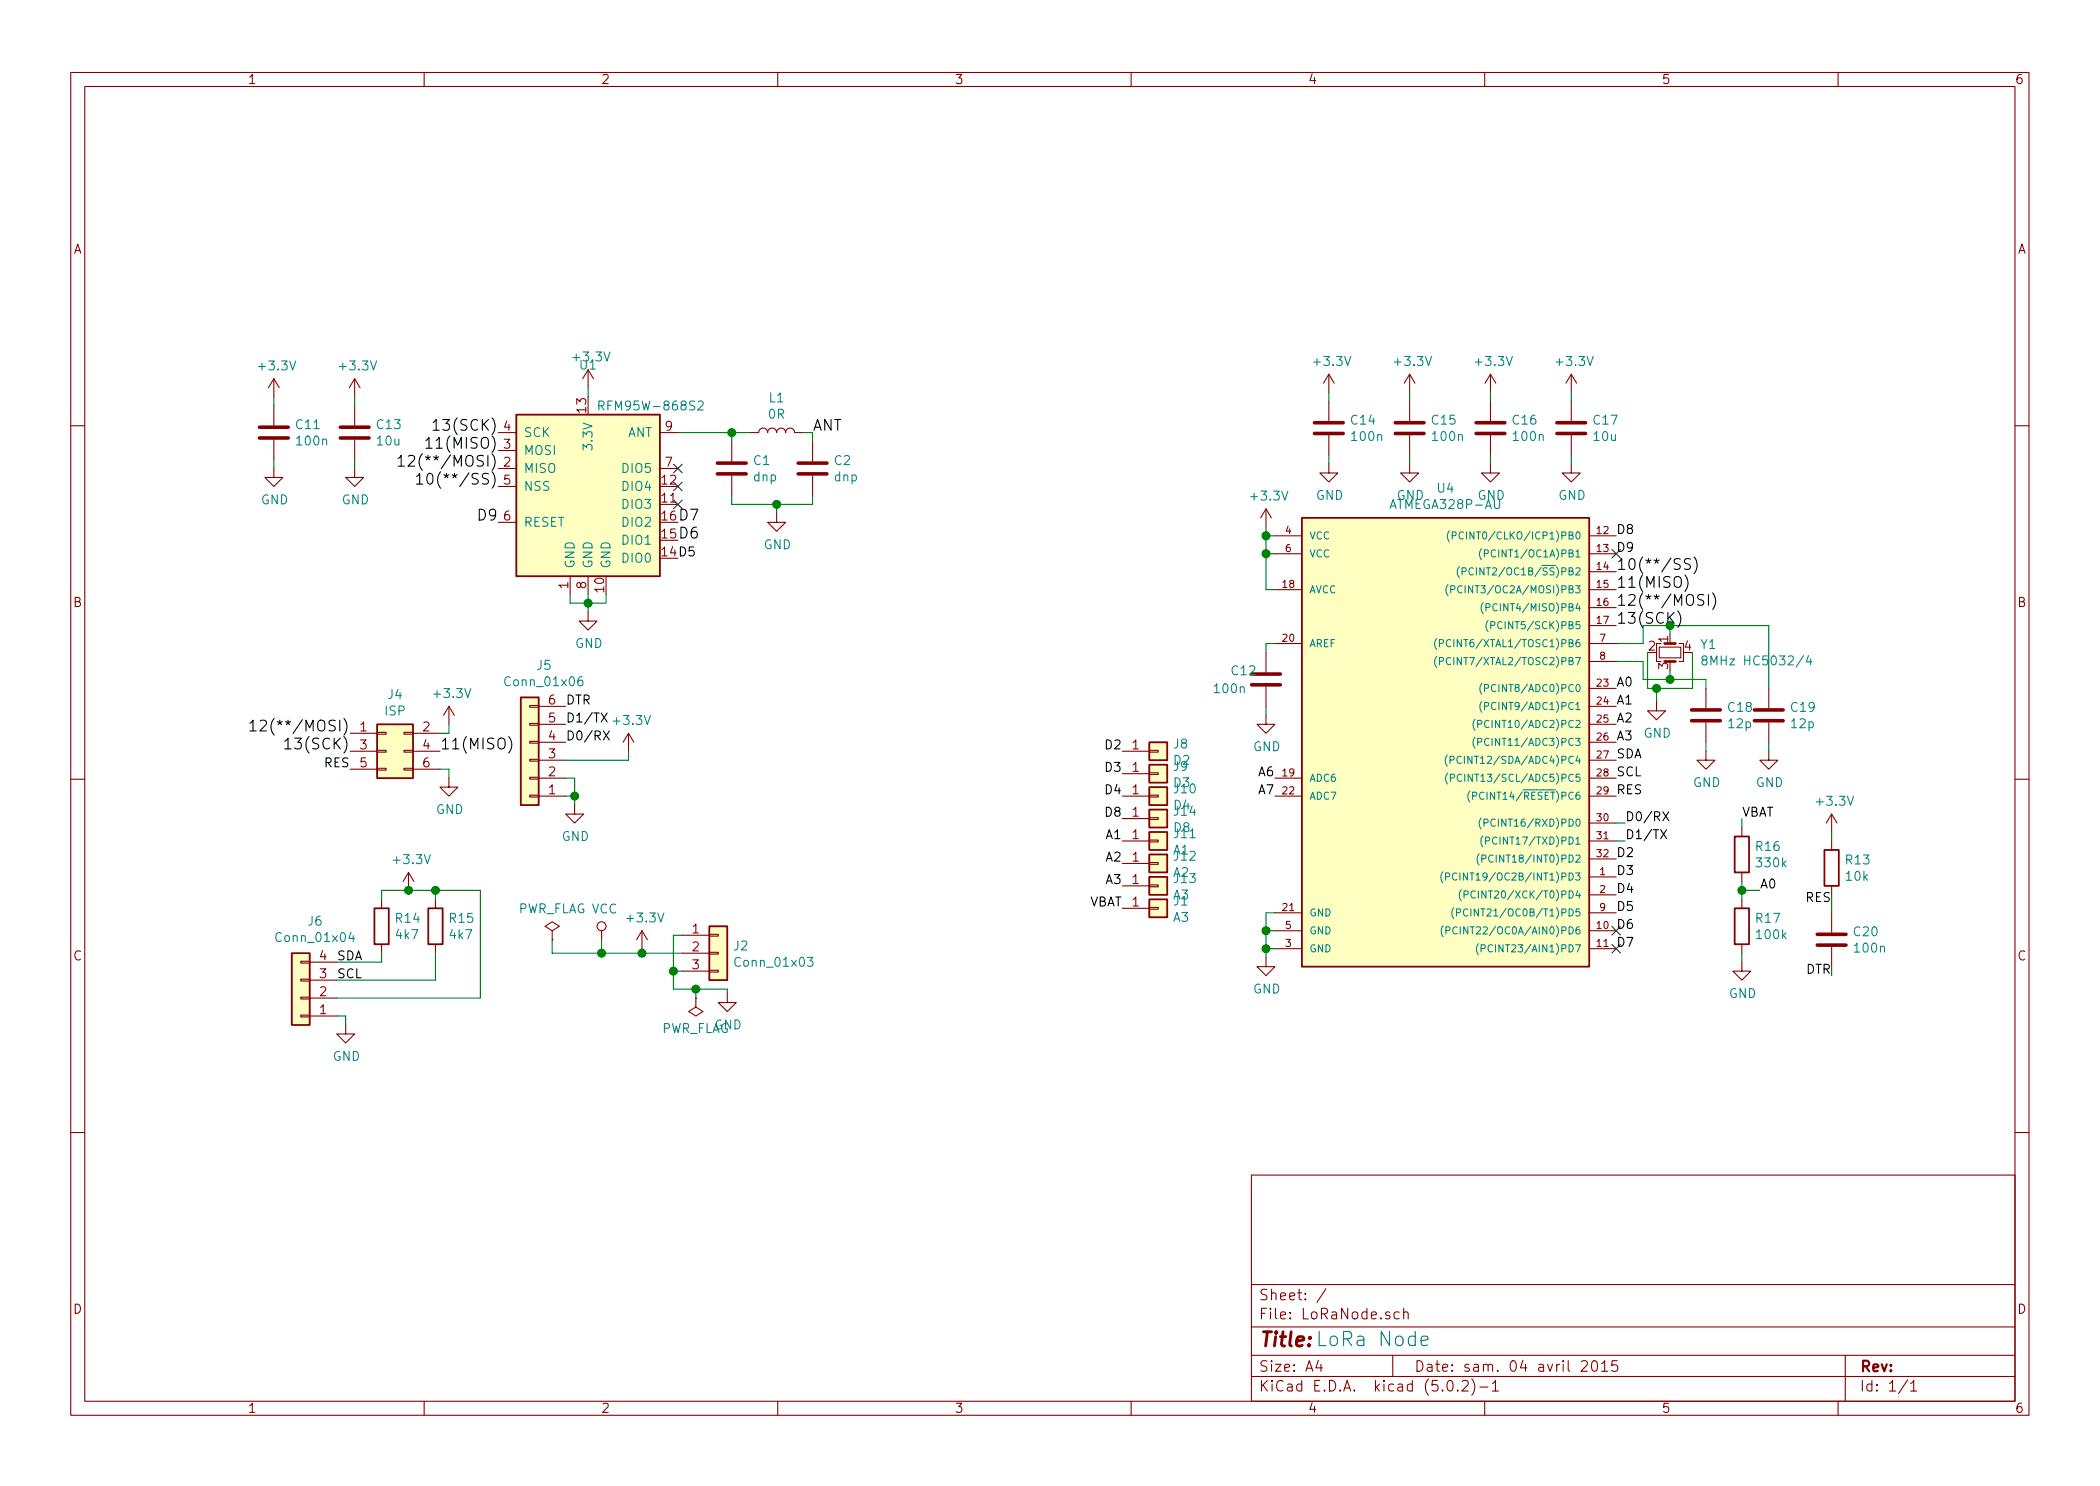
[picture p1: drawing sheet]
EESchema Schematic File Version 4
LIBS:LoRaNode-cache
EELAYER 26 0
EELAYER END
$Descr A4 11693 8268
encoding utf-8
Sheet 1 1
Title ""
Date "sam. 04 avril 2015"
Rev ""
Comp ""
Comment1 ""
Comment2 ""
Comment3 ""
Comment4 ""
$EndDescr
$Comp
L LoRaNode-rescue:RFM95W-868S2-RESCUE-Arduino_Mini-Arduino_Mini-rescue U1
U 1 1
P 3275 2700
F 0 "U1" H 3275 3378 50  0000 C CNN
F 1 "RFM95W-868S2" H 3625 3150 50  0000 C CNN
F 2 "footprints:RFM95W" H -25 4350 50  0001 C CNN
F 3 "" H -25 4350 50  0001 C CNN
	1    3275 2700
	1    0    0    -1  
$EndComp
Text Label 2775 2400 2    60   ~ 0
13(SCK)
Text Label 2775 2600 2    60   ~ 0
12(**/MOSI)
Text Label 2775 2500 2    60   ~ 0
11(MISO)
Text Label 2775 2700 2    60   ~ 0
10(**/SS)
$Comp
L LoRaNode-rescue:+3.3V-RESCUE-Arduino_Mini-Arduino_Mini-rescue #PWR09
U 1 1
P 3275 2150
F 0 "#PWR09" H 3275 2000 50  0001 C CNN
F 1 "+3.3V" H 3290 2323 50  0000 C CNN
F 2 "" H 3275 2150 50  0001 C CNN
F 3 "" H 3275 2150 50  0001 C CNN
	1    3275 2150
	1    0    0    -1  
$EndComp
Wire Wire Line
	3275 2150 3275 2200
Wire Wire Line
	3175 3300 3175 3350
Wire Wire Line
	3175 3350 3275 3350
Wire Wire Line
	3375 3350 3375 3300
Wire Wire Line
	3275 3300 3275 3350
Connection ~ 3275 3350
Text Label 3775 3000 0    60   ~ 0
D6
Text Label 3775 2900 0    60   ~ 0
D7
Text Label 2775 2900 2    60   ~ 0
D9
NoConn ~ 3775 2600
NoConn ~ 3775 2700
NoConn ~ 3775 2800
Text Label 4525 2400 0    60   ~ 0
ANT
$Comp
L LoRaNode-rescue:C-RESCUE-Arduino_Mini-Arduino_Mini-rescue C1
U 1 1
P 4075 2600
F 0 "C1" H 4190 2646 50  0000 L CNN
F 1 "dnp" H 4190 2555 50  0000 L CNN
F 2 "Capacitors_SMD:C_0402" H 4113 2450 50  0001 C CNN
F 3 "" H 4075 2600 50  0001 C CNN
	1    4075 2600
	1    0    0    -1  
$EndComp
$Comp
L LoRaNode-rescue:C-RESCUE-Arduino_Mini-Arduino_Mini-rescue C2
U 1 1
P 4525 2600
F 0 "C2" H 4640 2646 50  0000 L CNN
F 1 "dnp" H 4640 2555 50  0000 L CNN
F 2 "Capacitors_SMD:C_0402" H 4563 2450 50  0001 C CNN
F 3 "" H 4525 2600 50  0001 C CNN
	1    4525 2600
	1    0    0    -1  
$EndComp
$Comp
L LoRaNode-rescue:L-RESCUE-Arduino_Mini-Arduino_Mini-rescue L1
U 1 1
P 4325 2400
F 0 "L1" V 4515 2400 50  0000 C CNN
F 1 "0R" V 4424 2400 50  0000 C CNN
F 2 "Capacitors_SMD:C_0402" H 4325 2400 50  0001 C CNN
F 3 "" H 4325 2400 50  0001 C CNN
	1    4325 2400
	0    -1   -1   0   
$EndComp
Wire Wire Line
	3775 2400 4075 2400
Wire Wire Line
	4075 2450 4075 2400
Connection ~ 4075 2400
Wire Wire Line
	4475 2400 4525 2400
Wire Wire Line
	4525 2400 4525 2450
Wire Wire Line
	4075 2750 4075 2800
Wire Wire Line
	4075 2800 4325 2800
Wire Wire Line
	4525 2800 4525 2750
Wire Wire Line
	4325 2850 4325 2800
Connection ~ 4325 2800
Wire Wire Line
	3275 3350 3375 3350
Wire Wire Line
	3275 3350 3275 3400
Wire Wire Line
	4075 2400 4175 2400
Wire Wire Line
	4325 2800 4525 2800
$Comp
L device:Crystal_GND24_Small Y1
U 1 1
P 9300 3625
F 0 "Y1" V 9254 3791 50  0000 L CNN
F 1 "8MHz HC5032/4" V 9345 3791 50  0000 L CNN
F 2 "Crystals:Crystal_SMD_5032-4pin_5.0x3.2mm" H 9300 3625 50  0001 C CNN
F 3 "" H 9300 3625 50  0001 C CNN
	1    9300 3625
	0    1    1    0   
$EndComp
Wire Wire Line
	9000 3575 9150 3575
Wire Wire Line
	9150 3575 9150 3475
Wire Wire Line
	9150 3475 9300 3475
Wire Wire Line
	9300 3475 9300 3525
Wire Wire Line
	9300 3725 9300 3775
Wire Wire Line
	9300 3775 9150 3775
Wire Wire Line
	9150 3775 9150 3675
Wire Wire Line
	9150 3675 9000 3675
$Comp
L device:C C18
U 1 1
P 9500 3975
F 0 "C18" H 9615 4021 50  0000 L CNN
F 1 "12p" H 9615 3930 50  0000 L CNN
F 2 "Capacitors_SMD:C_0603" H 9538 3825 50  0001 C CNN
F 3 "" H 9500 3975 50  0001 C CNN
	1    9500 3975
	1    0    0    -1  
$EndComp
$Comp
L device:C C19
U 1 1
P 9850 3975
F 0 "C19" H 9965 4021 50  0000 L CNN
F 1 "12p" H 9965 3930 50  0000 L CNN
F 2 "Capacitors_SMD:C_0603" H 9888 3825 50  0001 C CNN
F 3 "" H 9850 3975 50  0001 C CNN
	1    9850 3975
	1    0    0    -1  
$EndComp
Wire Wire Line
	9300 3775 9500 3775
Wire Wire Line
	9500 3775 9500 3825
Connection ~ 9300 3775
Wire Wire Line
	9850 3825 9850 3475
Wire Wire Line
	9850 3475 9300 3475
Connection ~ 9300 3475
Wire Wire Line
	9850 4125 9850 4175
Wire Wire Line
	9500 4125 9500 4175
$Comp
L device:C C15
U 1 1
P 7850 2375
F 0 "C15" H 7965 2421 50  0000 L CNN
F 1 "100n" H 7965 2330 50  0000 L CNN
F 2 "Capacitors_SMD:C_0603" H 7888 2225 50  0001 C CNN
F 3 "" H 7850 2375 50  0001 C CNN
	1    7850 2375
	1    0    0    -1  
$EndComp
$Comp
L device:C C16
U 1 1
P 8300 2375
F 0 "C16" H 8415 2421 50  0000 L CNN
F 1 "100n" H 8415 2330 50  0000 L CNN
F 2 "Capacitors_SMD:C_0603" H 8338 2225 50  0001 C CNN
F 3 "" H 8300 2375 50  0001 C CNN
	1    8300 2375
	1    0    0    -1  
$EndComp
$Comp
L LoRaNode-rescue:+3.3V-RESCUE-Arduino_Mini-Arduino_Mini-rescue #PWR013
U 1 1
P 7050 2925
F 0 "#PWR013" H 7050 2775 50  0001 C CNN
F 1 "+3.3V" H 7065 3098 50  0000 C CNN
F 2 "" H 7050 2925 50  0001 C CNN
F 3 "" H 7050 2925 50  0001 C CNN
	1    7050 2925
	1    0    0    -1  
$EndComp
$Comp
L LoRaNode-rescue:+3.3V-RESCUE-Arduino_Mini-Arduino_Mini-rescue #PWR038
U 1 1
P 7850 2175
F 0 "#PWR038" H 7850 2025 50  0001 C CNN
F 1 "+3.3V" H 7865 2348 50  0000 C CNN
F 2 "" H 7850 2175 50  0001 C CNN
F 3 "" H 7850 2175 50  0001 C CNN
	1    7850 2175
	1    0    0    -1  
$EndComp
$Comp
L LoRaNode-rescue:+3.3V-RESCUE-Arduino_Mini-Arduino_Mini-rescue #PWR039
U 1 1
P 8300 2175
F 0 "#PWR039" H 8300 2025 50  0001 C CNN
F 1 "+3.3V" H 8315 2348 50  0000 C CNN
F 2 "" H 8300 2175 50  0001 C CNN
F 3 "" H 8300 2175 50  0001 C CNN
	1    8300 2175
	1    0    0    -1  
$EndComp
Wire Wire Line
	8300 2525 8300 2575
Wire Wire Line
	7850 2525 7850 2575
Wire Wire Line
	7850 2175 7850 2225
Wire Wire Line
	8300 2175 8300 2225
$Comp
L device:C C12
U 1 1
P 7050 3775
F 0 "C12" H 6850 3825 50  0000 L CNN
F 1 "100n" H 6750 3725 50  0000 L CNN
F 2 "Capacitors_SMD:C_0603" H 7088 3625 50  0001 C CNN
F 3 "" H 7050 3775 50  0001 C CNN
	1    7050 3775
	1    0    0    -1  
$EndComp
Wire Wire Line
	7100 3575 7050 3575
Wire Wire Line
	7050 3575 7050 3625
Wire Wire Line
	7050 3925 7050 3975
$Comp
L device:C C20
U 1 1
P 10200 5225
F 0 "C20" H 10315 5271 50  0000 L CNN
F 1 "100n" H 10315 5180 50  0000 L CNN
F 2 "Capacitors_SMD:C_0603" H 10238 5075 50  0001 C CNN
F 3 "" H 10200 5225 50  0001 C CNN
	1    10200 5225
	1    0    0    -1  
$EndComp
$Comp
L device:R R13
U 1 1
P 10200 4825
F 0 "R13" H 10270 4871 50  0000 L CNN
F 1 "10k" H 10270 4780 50  0000 L CNN
F 2 "Resistors_SMD:R_0603" V 10130 4825 50  0001 C CNN
F 3 "" H 10200 4825 50  0001 C CNN
	1    10200 4825
	1    0    0    -1  
$EndComp
$Comp
L LoRaNode-rescue:+3.3V-RESCUE-Arduino_Mini-Arduino_Mini-rescue #PWR045
U 1 1
P 10200 4625
F 0 "#PWR045" H 10200 4475 50  0001 C CNN
F 1 "+3.3V" H 10215 4798 50  0000 C CNN
F 2 "" H 10200 4625 50  0001 C CNN
F 3 "" H 10200 4625 50  0001 C CNN
	1    10200 4625
	1    0    0    -1  
$EndComp
Wire Wire Line
	10200 4625 10200 4675
Wire Wire Line
	10200 5375 10200 5425
$Comp
L atmel:ATMEGA328P-AU U4
U 1 1
P 8000 4075
F 0 "U4" H 8050 5442 50  0000 C CNN
F 1 "ATMEGA328P-AU" H 8050 5351 50  0000 C CNN
F 2 "Housings_QFP:TQFP-32_7x7mm_Pitch0.8mm" H 8000 4075 50  0001 C CIN
F 3 "http://www.atmel.com/images/atmel-8271-8-bit-avr-microcontroller-atmega48a-48pa-88a-88pa-168a-168pa-328-328p_datasheet.pdf" H 8000 4075 50  0001 C CNN
	1    8000 4075
	1    0    0    -1  
$EndComp
Wire Wire Line
	7100 2975 7050 2975
Wire Wire Line
	7050 2975 7050 2925
Wire Wire Line
	7100 3075 7050 3075
Wire Wire Line
	7050 3075 7050 2975
Connection ~ 7050 2975
Wire Wire Line
	7100 3275 7050 3275
Wire Wire Line
	7050 3275 7050 3075
Connection ~ 7050 3075
Text Label 10200 5025 2    50   ~ 0
RES
Text Label 9000 4425 0    50   ~ 0
RES
Wire Wire Line
	7050 5325 7050 5275
Wire Wire Line
	7050 5075 7100 5075
Wire Wire Line
	7100 5175 7050 5175
Connection ~ 7050 5175
Wire Wire Line
	7050 5175 7050 5075
Wire Wire Line
	7100 5275 7050 5275
Connection ~ 7050 5275
Wire Wire Line
	7050 5275 7050 5175
$Comp
L device:C C14
U 1 1
P 7400 2375
F 0 "C14" H 7515 2421 50  0000 L CNN
F 1 "100n" H 7515 2330 50  0000 L CNN
F 2 "Capacitors_SMD:C_0603" H 7438 2225 50  0001 C CNN
F 3 "" H 7400 2375 50  0001 C CNN
	1    7400 2375
	1    0    0    -1  
$EndComp
$Comp
L LoRaNode-rescue:+3.3V-RESCUE-Arduino_Mini-Arduino_Mini-rescue #PWR048
U 1 1
P 7400 2175
F 0 "#PWR048" H 7400 2025 50  0001 C CNN
F 1 "+3.3V" H 7415 2348 50  0000 C CNN
F 2 "" H 7400 2175 50  0001 C CNN
F 3 "" H 7400 2175 50  0001 C CNN
	1    7400 2175
	1    0    0    -1  
$EndComp
Wire Wire Line
	7400 2525 7400 2575
Wire Wire Line
	7400 2175 7400 2225
Wire Wire Line
	9000 4575 9050 4575
Wire Wire Line
	9000 4675 9050 4675
Text Label 9050 4575 0    50   ~ 0
D0/RX
Text Label 9050 4675 0    50   ~ 0
D1/TX
Text Label 9000 2975 0    50   ~ 0
D8
Text Label 9000 3075 0    50   ~ 0
D9
Text Label 9000 3275 0    60   ~ 0
11(MISO)
Text Label 9000 3375 0    60   ~ 0
12(**/MOSI)
Text Label 9000 3475 0    60   ~ 0
13(SCK)
Text Label 9000 3825 0    50   ~ 0
A0
Text Label 9000 3925 0    50   ~ 0
A1
Text Label 9000 4025 0    50   ~ 0
A2
Text Label 9000 4125 0    50   ~ 0
A3
Text Label 7100 4325 2    50   ~ 0
A6
Text Label 7100 4425 2    50   ~ 0
A7
Text Label 9000 4775 0    50   ~ 0
D2
Text Label 9000 4875 0    50   ~ 0
D3
Text Label 9000 4975 0    50   ~ 0
D4
Text Label 9000 5075 0    50   ~ 0
D5
Text Label 9000 5175 0    50   ~ 0
D6
Text Label 9000 5275 0    50   ~ 0
D7
$Comp
L device:C C11
U 1 1
P 1525 2400
F 0 "C11" H 1640 2446 50  0000 L CNN
F 1 "100n" H 1640 2355 50  0000 L CNN
F 2 "Capacitors_SMD:C_0603" H 1563 2250 50  0001 C CNN
F 3 "" H 1525 2400 50  0001 C CNN
	1    1525 2400
	1    0    0    -1  
$EndComp
$Comp
L LoRaNode-rescue:+3.3V-RESCUE-Arduino_Mini-Arduino_Mini-rescue #PWR050
U 1 1
P 1525 2200
F 0 "#PWR050" H 1525 2050 50  0001 C CNN
F 1 "+3.3V" H 1540 2373 50  0000 C CNN
F 2 "" H 1525 2200 50  0001 C CNN
F 3 "" H 1525 2200 50  0001 C CNN
	1    1525 2200
	1    0    0    -1  
$EndComp
Wire Wire Line
	1525 2550 1525 2600
Wire Wire Line
	1525 2200 1525 2250
$Comp
L device:C C13
U 1 1
P 1975 2400
F 0 "C13" H 2090 2446 50  0000 L CNN
F 1 "10u" H 2090 2355 50  0000 L CNN
F 2 "Capacitors_SMD:C_0805" H 2013 2250 50  0001 C CNN
F 3 "" H 1975 2400 50  0001 C CNN
	1    1975 2400
	1    0    0    -1  
$EndComp
$Comp
L LoRaNode-rescue:+3.3V-RESCUE-Arduino_Mini-Arduino_Mini-rescue #PWR052
U 1 1
P 1975 2200
F 0 "#PWR052" H 1975 2050 50  0001 C CNN
F 1 "+3.3V" H 1990 2373 50  0000 C CNN
F 2 "" H 1975 2200 50  0001 C CNN
F 3 "" H 1975 2200 50  0001 C CNN
	1    1975 2200
	1    0    0    -1  
$EndComp
Wire Wire Line
	1975 2200 1975 2250
Wire Wire Line
	1975 2550 1975 2600
$Comp
L Connector:Conn_02x03_Odd_Even J4
U 1 1
P 2150 4175
F 0 "J4" H 2200 4492 50  0000 C CNN
F 1 "ISP" H 2200 4401 50  0000 C CNN
F 2 "Pin_Headers:Pin_Header_Straight_2x03_Pitch2.54mm" H 2150 4175 50  0001 C CNN
F 3 "~" H 2150 4175 50  0001 C CNN
	1    2150 4175
	1    0    0    -1  
$EndComp
Text Label 1950 4075 2    60   ~ 0
12(**/MOSI)
Text Label 1950 4175 2    60   ~ 0
13(SCK)
Text Label 1950 4275 2    50   ~ 0
RES
$Comp
L LoRaNode-rescue:+3.3V-RESCUE-Arduino_Mini-Arduino_Mini-rescue #PWR055
U 1 1
P 2500 4025
F 0 "#PWR055" H 2500 3875 50  0001 C CNN
F 1 "+3.3V" H 2515 4198 50  0000 C CNN
F 2 "" H 2500 4025 50  0001 C CNN
F 3 "" H 2500 4025 50  0001 C CNN
	1    2500 4025
	1    0    0    -1  
$EndComp
Text Label 2450 4175 0    60   ~ 0
11(MISO)
Wire Wire Line
	2450 4075 2500 4075
Wire Wire Line
	2500 4075 2500 4025
Wire Wire Line
	2450 4275 2500 4275
Wire Wire Line
	2500 4275 2500 4325
$Comp
L Connector:Conn_01x06 J5
U 1 1
P 2950 4225
F 0 "J5" H 2870 3700 50  0000 C CNN
F 1 "Conn_01x06" H 2870 3791 50  0000 C CNN
F 2 "Pin_Headers:Pin_Header_Straight_1x06_Pitch2.54mm" H 2950 4225 50  0001 C CNN
F 3 "~" H 2950 4225 50  0001 C CNN
	1    2950 4225
	-1   0    0    1   
$EndComp
Text Label 3150 3925 0    50   ~ 0
DTR
$Comp
L LoRaNode-rescue:+3.3V-RESCUE-Arduino_Mini-Arduino_Mini-rescue #PWR058
U 1 1
P 3500 4175
F 0 "#PWR058" H 3500 4025 50  0001 C CNN
F 1 "+3.3V" H 3515 4348 50  0000 C CNN
F 2 "" H 3500 4175 50  0001 C CNN
F 3 "" H 3500 4175 50  0001 C CNN
	1    3500 4175
	1    0    0    -1  
$EndComp
Wire Wire Line
	3150 4425 3200 4425
Wire Wire Line
	3200 4425 3200 4475
Text Label 3150 4125 0    50   ~ 0
D0/RX
Wire Wire Line
	3500 4225 3500 4175
Wire Wire Line
	3150 4225 3500 4225
Text Label 3150 4025 0    50   ~ 0
D1/TX
$Comp
L Connector:Conn_01x04 J6
U 1 1
P 1675 5550
F 0 "J6" H 1595 5125 50  0000 C CNN
F 1 "Conn_01x04" H 1595 5216 50  0000 C CNN
F 2 "Pin_Headers:Pin_Header_Straight_1x04_Pitch2.54mm" H 1675 5550 50  0001 C CNN
F 3 "~" H 1675 5550 50  0001 C CNN
	1    1675 5550
	-1   0    0    1   
$EndComp
Text Label 1875 5350 0    50   ~ 0
SDA
Text Label 1875 5450 0    50   ~ 0
SCL
$Comp
L LoRaNode-rescue:+3.3V-RESCUE-Arduino_Mini-Arduino_Mini-rescue #PWR02
U 1 1
P 2275 4950
F 0 "#PWR02" H 2275 4800 50  0001 C CNN
F 1 "+3.3V" H 2290 5123 50  0000 C CNN
F 2 "" H 2275 4950 50  0001 C CNN
F 3 "" H 2275 4950 50  0001 C CNN
	1    2275 4950
	1    0    0    -1  
$EndComp
Wire Wire Line
	1875 5650 1925 5650
Wire Wire Line
	1925 5650 1925 5700
$Comp
L device:R R14
U 1 1
P 2125 5150
F 0 "R14" H 2195 5196 50  0000 L CNN
F 1 "4k7" H 2195 5105 50  0000 L CNN
F 2 "Resistors_SMD:R_0603" V 2055 5150 50  0001 C CNN
F 3 "" H 2125 5150 50  0001 C CNN
	1    2125 5150
	1    0    0    -1  
$EndComp
$Comp
L device:R R15
U 1 1
P 2425 5150
F 0 "R15" H 2495 5196 50  0000 L CNN
F 1 "4k7" H 2495 5105 50  0000 L CNN
F 2 "Resistors_SMD:R_0603" V 2355 5150 50  0001 C CNN
F 3 "" H 2425 5150 50  0001 C CNN
	1    2425 5150
	1    0    0    -1  
$EndComp
Wire Wire Line
	1875 5350 2125 5350
Wire Wire Line
	2125 5350 2125 5300
Wire Wire Line
	1875 5450 2425 5450
Wire Wire Line
	2425 5450 2425 5300
Wire Wire Line
	2125 5000 2125 4950
Wire Wire Line
	2125 4950 2275 4950
Wire Wire Line
	2425 4950 2425 5000
Connection ~ 2275 4950
Wire Wire Line
	2275 4950 2425 4950
Wire Wire Line
	2675 5550 2675 4950
Wire Wire Line
	2675 4950 2425 4950
Wire Wire Line
	1875 5550 2675 5550
Connection ~ 2425 4950
Text Label 9000 4225 0    50   ~ 0
SDA
Text Label 9000 4325 0    50   ~ 0
SCL
Text Label 3775 3100 0    50   ~ 0
D5
NoConn ~ 9000 5175
NoConn ~ 9000 5275
NoConn ~ 9000 3075
$Comp
L device:R R16
U 1 1
P 9700 4750
F 0 "R16" H 9770 4796 50  0000 L CNN
F 1 "330k" H 9770 4705 50  0000 L CNN
F 2 "Resistor_SMD:R_0603_1608Metric" V 9630 4750 50  0001 C CNN
F 3 "" H 9700 4750 50  0001 C CNN
	1    9700 4750
	1    0    0    -1  
$EndComp
$Comp
L device:R R17
U 1 1
P 9700 5150
F 0 "R17" H 9770 5196 50  0000 L CNN
F 1 "100k" H 9770 5105 50  0000 L CNN
F 2 "Resistor_SMD:R_0603_1608Metric" V 9630 5150 50  0001 C CNN
F 3 "" H 9700 5150 50  0001 C CNN
	1    9700 5150
	1    0    0    -1  
$EndComp
Wire Wire Line
	9700 5350 9700 5300
Wire Wire Line
	9700 5000 9700 4950
Text Label 9700 4550 0    50   ~ 0
VBAT
Wire Wire Line
	9700 4600 9700 4550
Wire Wire Line
	9700 4950 9800 4950
Connection ~ 9700 4950
Wire Wire Line
	9700 4950 9700 4900
Text Label 9800 4950 0    50   ~ 0
A0
$Comp
L device:C C17
U 1 1
P 8750 2375
F 0 "C17" H 8865 2421 50  0000 L CNN
F 1 "10u" H 8865 2330 50  0000 L CNN
F 2 "Capacitor_SMD:C_0805_2012Metric" H 8788 2225 50  0001 C CNN
F 3 "" H 8750 2375 50  0001 C CNN
	1    8750 2375
	1    0    0    -1  
$EndComp
$Comp
L LoRaNode-rescue:+3.3V-RESCUE-Arduino_Mini-Arduino_Mini-rescue #PWR06
U 1 1
P 8750 2175
F 0 "#PWR06" H 8750 2025 50  0001 C CNN
F 1 "+3.3V" H 8765 2348 50  0000 C CNN
F 2 "" H 8750 2175 50  0001 C CNN
F 3 "" H 8750 2175 50  0001 C CNN
	1    8750 2175
	1    0    0    -1  
$EndComp
Wire Wire Line
	8750 2175 8750 2225
Wire Wire Line
	8750 2525 8750 2575
Wire Wire Line
	10200 4975 10200 5075
Wire Wire Line
	3150 4325 3200 4325
Wire Wire Line
	3200 4325 3200 4425
Connection ~ 3200 4425
Text Label 10200 5425 2    50   ~ 0
DTR
Text Label 9000 3175 0    60   ~ 0
10(**/SS)
Wire Wire Line
	9225 3900 9225 3825
Wire Wire Line
	9225 3825 9175 3825
Wire Wire Line
	9175 3825 9175 3625
Wire Wire Line
	9225 3825 9425 3825
Wire Wire Line
	9425 3825 9425 3625
Connection ~ 9225 3825
$Comp
L Connector:Conn_01x01 J8
U 1 1
P 6450 4175
F 0 "J8" H 6529 4217 50  0000 L CNN
F 1 "D2" H 6529 4126 50  0000 L CNN
F 2 "TestPoint:TestPoint_Pad_D1.0mm" H 6450 4175 50  0001 C CNN
F 3 "~" H 6450 4175 50  0001 C CNN
	1    6450 4175
	1    0    0    -1  
$EndComp
$Comp
L Connector:Conn_01x01 J9
U 1 1
P 6450 4300
F 0 "J9" H 6529 4342 50  0000 L CNN
F 1 "D3" H 6529 4251 50  0000 L CNN
F 2 "TestPoint:TestPoint_Pad_D1.0mm" H 6450 4300 50  0001 C CNN
F 3 "~" H 6450 4300 50  0001 C CNN
	1    6450 4300
	1    0    0    -1  
$EndComp
$Comp
L Connector:Conn_01x01 J10
U 1 1
P 6450 4425
F 0 "J10" H 6530 4467 50  0000 L CNN
F 1 "D4" H 6530 4376 50  0000 L CNN
F 2 "TestPoint:TestPoint_Pad_D1.0mm" H 6450 4425 50  0001 C CNN
F 3 "~" H 6450 4425 50  0001 C CNN
	1    6450 4425
	1    0    0    -1  
$EndComp
Text Label 6250 4175 2    50   ~ 0
D2
Text Label 6250 4300 2    50   ~ 0
D3
Text Label 6250 4425 2    50   ~ 0
D4
$Comp
L Connector:Conn_01x01 J11
U 1 1
P 6450 4675
F 0 "J11" H 6530 4717 50  0000 L CNN
F 1 "A1" H 6530 4626 50  0000 L CNN
F 2 "TestPoint:TestPoint_Pad_D1.0mm" H 6450 4675 50  0001 C CNN
F 3 "~" H 6450 4675 50  0001 C CNN
	1    6450 4675
	1    0    0    -1  
$EndComp
$Comp
L Connector:Conn_01x01 J12
U 1 1
P 6450 4800
F 0 "J12" H 6530 4842 50  0000 L CNN
F 1 "A2" H 6530 4751 50  0000 L CNN
F 2 "TestPoint:TestPoint_Pad_D1.0mm" H 6450 4800 50  0001 C CNN
F 3 "~" H 6450 4800 50  0001 C CNN
	1    6450 4800
	1    0    0    -1  
$EndComp
$Comp
L Connector:Conn_01x01 J13
U 1 1
P 6450 4925
F 0 "J13" H 6530 4967 50  0000 L CNN
F 1 "A3" H 6530 4876 50  0000 L CNN
F 2 "TestPoint:TestPoint_Pad_D1.0mm" H 6450 4925 50  0001 C CNN
F 3 "~" H 6450 4925 50  0001 C CNN
	1    6450 4925
	1    0    0    -1  
$EndComp
Text Label 6250 4675 2    50   ~ 0
A1
Text Label 6250 4800 2    50   ~ 0
A2
Text Label 6250 4925 2    50   ~ 0
A3
Text Label 6250 4550 2    50   ~ 0
D8
$Comp
L Connector:Conn_01x01 J14
U 1 1
P 6450 4550
F 0 "J14" H 6530 4592 50  0000 L CNN
F 1 "D8" H 6530 4501 50  0000 L CNN
F 2 "TestPoint:TestPoint_Pad_D1.0mm" H 6450 4550 50  0001 C CNN
F 3 "~" H 6450 4550 50  0001 C CNN
	1    6450 4550
	1    0    0    -1  
$EndComp
$Comp
L LoRaNode-rescue:+3.3V-RESCUE-Arduino_Mini-Arduino_Mini-rescue #PWR0102
U 1 1
P 3575 5275
F 0 "#PWR0102" H 3575 5125 50  0001 C CNN
F 1 "+3.3V" H 3590 5448 50  0000 C CNN
F 2 "" H 3575 5275 50  0001 C CNN
F 3 "" H 3575 5275 50  0001 C CNN
	1    3575 5275
	1    0    0    -1  
$EndComp
Wire Wire Line
	3800 5300 3575 5300
Wire Wire Line
	3575 5300 3575 5275
Wire Wire Line
	4050 5500 4050 5525
Wire Wire Line
	3800 5200 3750 5200
Wire Wire Line
	3750 5200 3750 5400
Wire Wire Line
	3750 5500 3875 5500
Wire Wire Line
	3800 5400 3750 5400
Connection ~ 3750 5400
Wire Wire Line
	3750 5400 3750 5500
$Comp
L power:VCC #PWR0105
U 1 1
P 3350 5225
F 0 "#PWR0105" H 3350 5075 50  0001 C CNN
F 1 "VCC" H 3367 5398 50  0000 C CNN
F 2 "" H 3350 5225 50  0001 C CNN
F 3 "" H 3350 5225 50  0001 C CNN
	1    3350 5225
	1    0    0    -1  
$EndComp
$Comp
L power:PWR_FLAG #FLG0101
U 1 1
P 3075 5225
F 0 "#FLG0101" H 3075 5300 50  0001 C CNN
F 1 "PWR_FLAG" H 3075 5399 50  0000 C CNN
F 2 "" H 3075 5225 50  0001 C CNN
F 3 "" H 3075 5225 50  0001 C CNN
	1    3075 5225
	1    0    0    -1  
$EndComp
$Comp
L power:PWR_FLAG #FLG0102
U 1 1
P 3875 5550
F 0 "#FLG0102" H 3875 5625 50  0001 C CNN
F 1 "PWR_FLAG" H 3875 5723 50  0000 C CNN
F 2 "" H 3875 5550 50  0001 C CNN
F 3 "" H 3875 5550 50  0001 C CNN
	1    3875 5550
	-1   0    0    1   
$EndComp
Wire Wire Line
	3075 5225 3075 5300
Wire Wire Line
	3075 5300 3350 5300
Connection ~ 3575 5300
Wire Wire Line
	3350 5225 3350 5300
Connection ~ 3350 5300
Wire Wire Line
	3350 5300 3575 5300
Wire Wire Line
	3875 5500 3875 5550
Connection ~ 3875 5500
Wire Wire Line
	3875 5500 4050 5500
$Comp
L Connector:Conn_01x03 J2
U 1 1
P 4000 5300
F 0 "J2" H 4080 5342 50  0000 L CNN
F 1 "Conn_01x03" H 4080 5251 50  0000 L CNN
F 2 "Connector_PinHeader_2.54mm:PinHeader_1x03_P2.54mm_Vertical" H 4000 5300 50  0001 C CNN
F 3 "~" H 4000 5300 50  0001 C CNN
	1    4000 5300
	1    0    0    -1  
$EndComp
Text Notes 7325 7500 0    79   ~ 0
LoRa Node
$Comp
L power:GND #PWR0101
U 1 1
P 1525 2600
F 0 "#PWR0101" H 1525 2350 50  0001 C CNN
F 1 "GND" H 1530 2427 50  0000 C CNN
F 2 "" H 1525 2600 50  0001 C CNN
F 3 "" H 1525 2600 50  0001 C CNN
	1    1525 2600
	1    0    0    -1  
$EndComp
$Comp
L power:GND #PWR0103
U 1 1
P 1975 2600
F 0 "#PWR0103" H 1975 2350 50  0001 C CNN
F 1 "GND" H 1980 2427 50  0000 C CNN
F 2 "" H 1975 2600 50  0001 C CNN
F 3 "" H 1975 2600 50  0001 C CNN
	1    1975 2600
	1    0    0    -1  
$EndComp
$Comp
L power:GND #PWR0104
U 1 1
P 3275 3400
F 0 "#PWR0104" H 3275 3150 50  0001 C CNN
F 1 "GND" H 3280 3227 50  0000 C CNN
F 2 "" H 3275 3400 50  0001 C CNN
F 3 "" H 3275 3400 50  0001 C CNN
	1    3275 3400
	1    0    0    -1  
$EndComp
$Comp
L power:GND #PWR0106
U 1 1
P 4325 2850
F 0 "#PWR0106" H 4325 2600 50  0001 C CNN
F 1 "GND" H 4330 2677 50  0000 C CNN
F 2 "" H 4325 2850 50  0001 C CNN
F 3 "" H 4325 2850 50  0001 C CNN
	1    4325 2850
	1    0    0    -1  
$EndComp
$Comp
L power:GND #PWR0107
U 1 1
P 2500 4325
F 0 "#PWR0107" H 2500 4075 50  0001 C CNN
F 1 "GND" H 2505 4152 50  0000 C CNN
F 2 "" H 2500 4325 50  0001 C CNN
F 3 "" H 2500 4325 50  0001 C CNN
	1    2500 4325
	1    0    0    -1  
$EndComp
$Comp
L power:GND #PWR0108
U 1 1
P 3200 4475
F 0 "#PWR0108" H 3200 4225 50  0001 C CNN
F 1 "GND" H 3205 4302 50  0000 C CNN
F 2 "" H 3200 4475 50  0001 C CNN
F 3 "" H 3200 4475 50  0001 C CNN
	1    3200 4475
	1    0    0    -1  
$EndComp
$Comp
L power:GND #PWR0109
U 1 1
P 1925 5700
F 0 "#PWR0109" H 1925 5450 50  0001 C CNN
F 1 "GND" H 1930 5527 50  0000 C CNN
F 2 "" H 1925 5700 50  0001 C CNN
F 3 "" H 1925 5700 50  0001 C CNN
	1    1925 5700
	1    0    0    -1  
$EndComp
$Comp
L power:GND #PWR0110
U 1 1
P 4050 5525
F 0 "#PWR0110" H 4050 5275 50  0001 C CNN
F 1 "GND" H 4055 5352 50  0000 C CNN
F 2 "" H 4050 5525 50  0001 C CNN
F 3 "" H 4050 5525 50  0001 C CNN
	1    4050 5525
	1    0    0    -1  
$EndComp
$Comp
L power:GND #PWR0111
U 1 1
P 7400 2575
F 0 "#PWR0111" H 7400 2325 50  0001 C CNN
F 1 "GND" H 7405 2402 50  0000 C CNN
F 2 "" H 7400 2575 50  0001 C CNN
F 3 "" H 7400 2575 50  0001 C CNN
	1    7400 2575
	1    0    0    -1  
$EndComp
$Comp
L power:GND #PWR0112
U 1 1
P 7850 2575
F 0 "#PWR0112" H 7850 2325 50  0001 C CNN
F 1 "GND" H 7855 2402 50  0000 C CNN
F 2 "" H 7850 2575 50  0001 C CNN
F 3 "" H 7850 2575 50  0001 C CNN
	1    7850 2575
	1    0    0    -1  
$EndComp
$Comp
L power:GND #PWR0113
U 1 1
P 8300 2575
F 0 "#PWR0113" H 8300 2325 50  0001 C CNN
F 1 "GND" H 8305 2402 50  0000 C CNN
F 2 "" H 8300 2575 50  0001 C CNN
F 3 "" H 8300 2575 50  0001 C CNN
	1    8300 2575
	1    0    0    -1  
$EndComp
$Comp
L power:GND #PWR0114
U 1 1
P 8750 2575
F 0 "#PWR0114" H 8750 2325 50  0001 C CNN
F 1 "GND" H 8755 2402 50  0000 C CNN
F 2 "" H 8750 2575 50  0001 C CNN
F 3 "" H 8750 2575 50  0001 C CNN
	1    8750 2575
	1    0    0    -1  
$EndComp
$Comp
L power:GND #PWR0115
U 1 1
P 7050 3975
F 0 "#PWR0115" H 7050 3725 50  0001 C CNN
F 1 "GND" H 7055 3802 50  0000 C CNN
F 2 "" H 7050 3975 50  0001 C CNN
F 3 "" H 7050 3975 50  0001 C CNN
	1    7050 3975
	1    0    0    -1  
$EndComp
$Comp
L power:GND #PWR0116
U 1 1
P 7050 5325
F 0 "#PWR0116" H 7050 5075 50  0001 C CNN
F 1 "GND" H 7055 5152 50  0000 C CNN
F 2 "" H 7050 5325 50  0001 C CNN
F 3 "" H 7050 5325 50  0001 C CNN
	1    7050 5325
	1    0    0    -1  
$EndComp
$Comp
L power:GND #PWR0117
U 1 1
P 9700 5350
F 0 "#PWR0117" H 9700 5100 50  0001 C CNN
F 1 "GND" H 9705 5177 50  0000 C CNN
F 2 "" H 9700 5350 50  0001 C CNN
F 3 "" H 9700 5350 50  0001 C CNN
	1    9700 5350
	1    0    0    -1  
$EndComp
$Comp
L power:GND #PWR0118
U 1 1
P 9225 3900
F 0 "#PWR0118" H 9225 3650 50  0001 C CNN
F 1 "GND" H 9230 3727 50  0000 C CNN
F 2 "" H 9225 3900 50  0001 C CNN
F 3 "" H 9225 3900 50  0001 C CNN
	1    9225 3900
	1    0    0    -1  
$EndComp
$Comp
L power:GND #PWR0119
U 1 1
P 9500 4175
F 0 "#PWR0119" H 9500 3925 50  0001 C CNN
F 1 "GND" H 9505 4002 50  0000 C CNN
F 2 "" H 9500 4175 50  0001 C CNN
F 3 "" H 9500 4175 50  0001 C CNN
	1    9500 4175
	1    0    0    -1  
$EndComp
$Comp
L power:GND #PWR0120
U 1 1
P 9850 4175
F 0 "#PWR0120" H 9850 3925 50  0001 C CNN
F 1 "GND" H 9855 4002 50  0000 C CNN
F 2 "" H 9850 4175 50  0001 C CNN
F 3 "" H 9850 4175 50  0001 C CNN
	1    9850 4175
	1    0    0    -1  
$EndComp
$Comp
L Connector:Conn_01x01 J1
U 1 1
P 6450 5050
F 0 "J1" H 6530 5092 50  0000 L CNN
F 1 "A3" H 6530 5001 50  0000 L CNN
F 2 "TestPoint:TestPoint_Pad_D1.0mm" H 6450 5050 50  0001 C CNN
F 3 "~" H 6450 5050 50  0001 C CNN
	1    6450 5050
	1    0    0    -1  
$EndComp
Text Label 6250 5050 2    50   ~ 0
VBAT
$EndSCHEMATC
